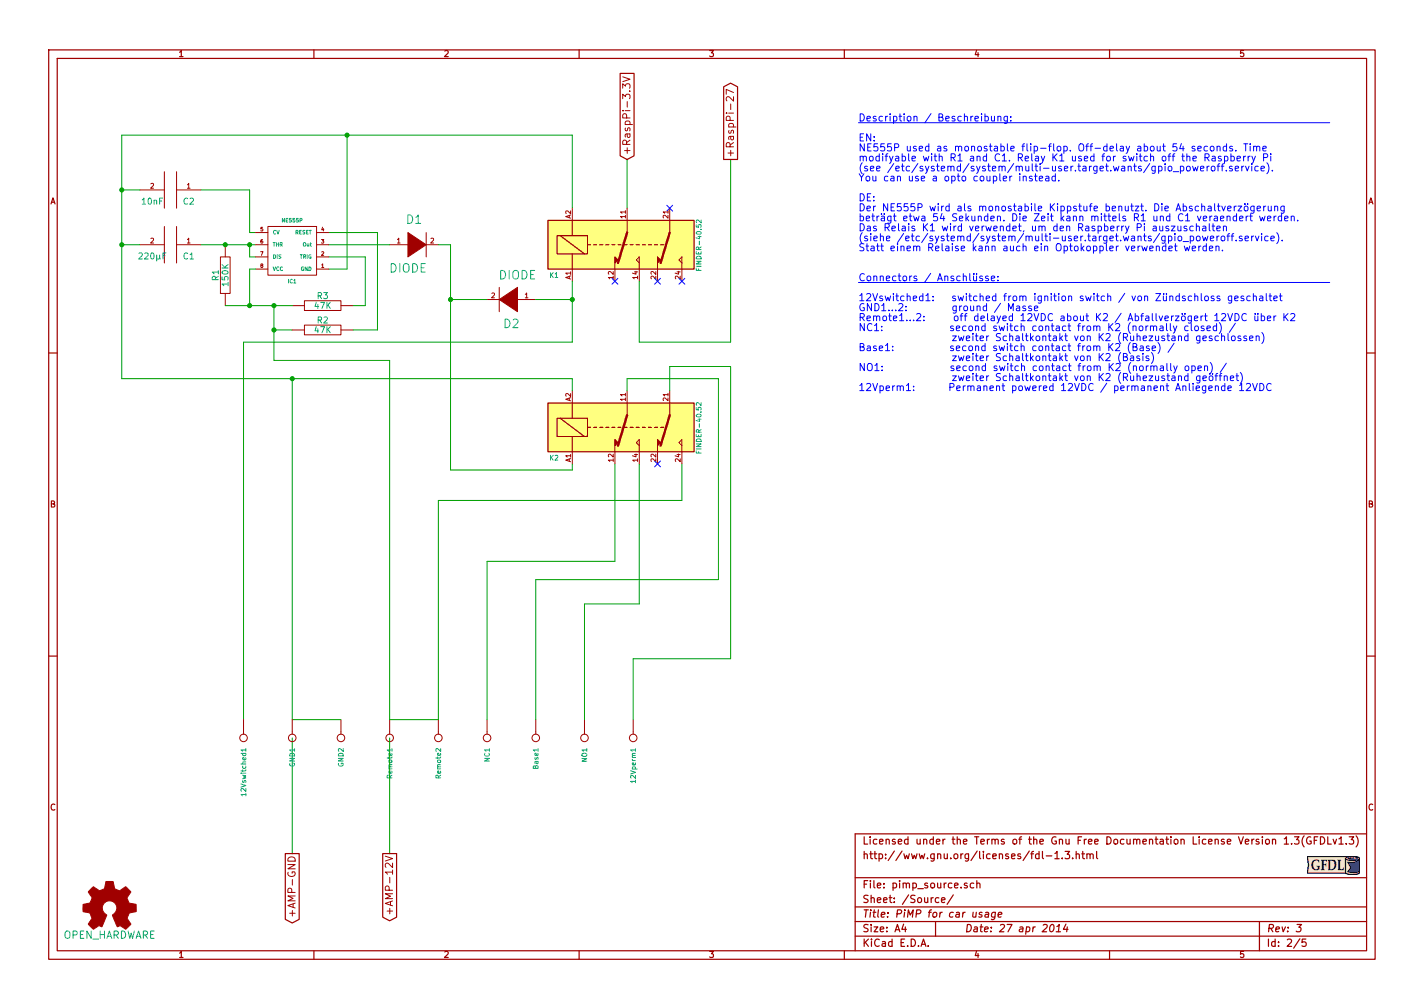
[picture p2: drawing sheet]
EESchema Schematic File Version 2
LIBS:SymbolsSimilarEN60617+oldDIN617-RevE8
LIBS:Symbols_DCDC-ACDC-Converter_RevC_20Jul2012
LIBS:Symbols_EN60617_13Mar2013
LIBS:Symbols_ICs-Diskrete_RevD6
LIBS:Symbols_ICs-Opto_RevB_29Dez2012
LIBS:Symbols_Socket-DIN41612_RevA
LIBS:Symbols_Transformer-Diskrete_RevA
LIBS:74xgxx
LIBS:ac-dc
LIBS:brooktre
LIBS:cmos_ieee
LIBS:dc-dc
LIBS:elec-unifil
LIBS:ftdi
LIBS:gennum
LIBS:graphic
LIBS:hc11
LIBS:logo
LIBS:microchip1
LIBS:microchip_pic10mcu
LIBS:microchip_pic12mcu
LIBS:microchip_pic16mcu
LIBS:msp430
LIBS:nxp_armmcu
LIBS:powerint
LIBS:pspice
LIBS:references
LIBS:relays
LIBS:rfcom
LIBS:sensors
LIBS:stm8
LIBS:stm32
LIBS:supertex
LIBS:transf
LIBS:ttl_ieee
LIBS:video
LIBS:power
LIBS:device
LIBS:transistors
LIBS:conn
LIBS:linear
LIBS:regul
LIBS:74xx
LIBS:cmos4000
LIBS:adc-dac
LIBS:memory
LIBS:xilinx
LIBS:special
LIBS:microcontrollers
LIBS:dsp
LIBS:microchip
LIBS:analog_switches
LIBS:motorola
LIBS:texas
LIBS:intel
LIBS:audio
LIBS:interface
LIBS:digital-audio
LIBS:philips
LIBS:display
LIBS:cypress
LIBS:siliconi
LIBS:opto
LIBS:atmel
LIBS:contrib
LIBS:valves
LIBS:Symbols_ICs-Diskrete_RevD10
LIBS:pimp_root-cache
EELAYER 27 0
EELAYER END
$Descr A4 11693 8268
encoding utf-8
Sheet 2 5
Title "PiMP for car usage"
Date "27 apr 2014"
Rev "3"
Comp ""
Comment1 "http://www.gnu.org/licenses/fdl-1.3.html"
Comment2 "Licensed under the Terms of the Gnu Free Documentation License Version 1.3(GFDLv1.3)"
Comment3 ""
Comment4 ""
$EndDescr
$Comp
L CONN_1 GND2
U 1 1
P 2800 6050
F 0 "GND2" H 2880 6050 40  0000 L CNN
F 1 "CONN_1" H 2800 6105 30  0001 C CNN
F 2 "~" H 2800 6050 60  0000 C CNN
F 3 "~" H 2800 6050 60  0000 C CNN
	1    2800 6050
	0    1    1    0   
$EndComp
$Comp
L CONN_1 Remote1
U 1 1
P 3200 6050
F 0 "Remote1" H 3280 6050 40  0000 L CNN
F 1 "CONN_1" H 3200 6105 30  0001 C CNN
F 2 "~" H 3200 6050 60  0000 C CNN
F 3 "~" H 3200 6050 60  0000 C CNN
	1    3200 6050
	0    1    1    0   
$EndComp
$Comp
L CONN_1 Remote2
U 1 1
P 3600 6050
F 0 "Remote2" H 3680 6050 40  0000 L CNN
F 1 "CONN_1" H 3600 6105 30  0001 C CNN
F 2 "~" H 3600 6050 60  0000 C CNN
F 3 "~" H 3600 6050 60  0000 C CNN
	1    3600 6050
	0    1    1    0   
$EndComp
$Comp
L CONN_1 NC1
U 1 1
P 4000 6050
F 0 "NC1" H 4080 6050 40  0000 L CNN
F 1 "CONN_1" H 4000 6105 30  0001 C CNN
F 2 "~" H 4000 6050 60  0000 C CNN
F 3 "~" H 4000 6050 60  0000 C CNN
	1    4000 6050
	0    1    1    0   
$EndComp
$Comp
L CONN_1 Base1
U 1 1
P 4400 6050
F 0 "Base1" H 4480 6050 40  0000 L CNN
F 1 "CONN_1" H 4400 6105 30  0001 C CNN
F 2 "~" H 4400 6050 60  0000 C CNN
F 3 "~" H 4400 6050 60  0000 C CNN
	1    4400 6050
	0    1    1    0   
$EndComp
$Comp
L CONN_1 NO1
U 1 1
P 4800 6050
F 0 "NO1" H 4880 6050 40  0000 L CNN
F 1 "CONN_1" H 4800 6105 30  0001 C CNN
F 2 "~" H 4800 6050 60  0000 C CNN
F 3 "~" H 4800 6050 60  0000 C CNN
	1    4800 6050
	0    1    1    0   
$EndComp
$Comp
L CONN_1 12Vperm1
U 1 1
P 5200 6050
F 0 "12Vperm1" H 5280 6050 40  0000 L CNN
F 1 "CONN_1" H 5200 6105 30  0001 C CNN
F 2 "~" H 5200 6050 60  0000 C CNN
F 3 "~" H 5200 6050 60  0000 C CNN
	1    5200 6050
	0    1    1    0   
$EndComp
$Comp
L FINDER-40.52 K1
U 1 1
P 4900 2000
F 0 "K1" H 4550 2250 40  0000 C CNN
F 1 "FINDER-40.52" V 5745 2005 40  0000 C CNN
F 2 "" H 4900 2000 60  0000 C CNN
F 3 "" H 4900 2000 60  0000 C CNN
	1    4900 2000
	1    0    0    1   
$EndComp
$Comp
L FINDER-40.52 K2
U 1 1
P 4900 3500
F 0 "K2" H 4550 3750 40  0000 C CNN
F 1 "FINDER-40.52" V 5745 3505 40  0000 C CNN
F 2 "" H 4900 3500 60  0000 C CNN
F 3 "" H 4900 3500 60  0000 C CNN
	1    4900 3500
	1    0    0    1   
$EndComp
$Comp
L DIODE D2
U 1 1
P 4200 2450
F 0 "D2" H 4200 2650 70  0000 C CNN
F 1 "DIODE" H 4150 2250 70  0000 C CNN
F 2 "" H 4200 2450 60  0000 C CNN
F 3 "" H 4200 2450 60  0000 C CNN
	1    4200 2450
	-1   0    0    1   
$EndComp
$Comp
L DIODE D1
U 1 1
P 3400 2000
F 0 "D1" H 3400 2200 70  0000 C CNN
F 1 "DIODE" H 3350 1800 70  0000 C CNN
F 2 "" H 3400 2000 60  0000 C CNN
F 3 "" H 3400 2000 60  0000 C CNN
	1    3400 2000
	1    0    0    -1  
$EndComp
$Comp
L C C1
U 1 1
P 1400 2000
F 0 "C1" V 1500 2150 50  0000 C CNN
F 1 "220µF" V 1500 1850 50  0000 C CNN
F 2 "" H 1400 2000 60  0000 C CNN
F 3 "" H 1400 2000 60  0000 C CNN
	1    1400 2000
	0    1    1    0   
$EndComp
$Comp
L R R1
U 1 1
P 1850 2250
F 0 "R1" V 1930 2250 50  0000 C CNN
F 1 "150K" V 1850 2250 50  0000 C CNN
F 2 "" H 1850 2250 60  0000 C CNN
F 3 "" H 1850 2250 60  0000 C CNN
	1    1850 2250
	-1   0    0    1   
$EndComp
$Comp
L R R3
U 1 1
P 2650 2500
F 0 "R3" V 2730 2500 50  0000 C CNN
F 1 "47K" V 2650 2500 50  0000 C CNN
F 2 "" H 2650 2500 60  0000 C CNN
F 3 "" H 2650 2500 60  0000 C CNN
	1    2650 2500
	0    -1   -1   0   
$EndComp
$Comp
L C C2
U 1 1
P 1400 1550
F 0 "C2" V 1500 1700 50  0000 C CNN
F 1 "10nF" V 1500 1400 50  0000 C CNN
F 2 "" H 1400 1550 60  0000 C CNN
F 3 "" H 1400 1550 60  0000 C CNN
	1    1400 1550
	0    1    1    0   
$EndComp
$Comp
L R R2
U 1 1
P 2650 2700
F 0 "R2" V 2730 2700 50  0000 C CNN
F 1 "47K" V 2650 2700 50  0000 C CNN
F 2 "" H 2650 2700 60  0000 C CNN
F 3 "" H 2650 2700 60  0000 C CNN
	1    2650 2700
	0    -1   -1   0   
$EndComp
Wire Wire Line
	3700 2000 3700 3850
Wire Wire Line
	3700 3850 4700 3850
Wire Wire Line
	4700 3850 4700 3800
Connection ~ 3700 2450
Wire Wire Line
	4700 2300 4700 2800
Wire Wire Line
	1650 2000 2100 2000
Wire Wire Line
	2050 2100 2100 2100
Wire Wire Line
	2050 2000 2050 2100
Connection ~ 2050 2000
Connection ~ 1850 2000
Wire Wire Line
	2700 2100 3000 2100
Wire Wire Line
	3000 2100 3000 2500
Wire Wire Line
	4700 2800 2000 2800
Wire Wire Line
	2000 2800 2000 5900
Connection ~ 4700 2450
Wire Wire Line
	3000 2500 2900 2500
Wire Wire Line
	1850 2500 2400 2500
Wire Wire Line
	1000 2000 1150 2000
Wire Wire Line
	1000 1100 1000 3100
Wire Wire Line
	1000 1550 1150 1550
Wire Wire Line
	4700 1100 4700 1700
Wire Wire Line
	1000 1100 4700 1100
Connection ~ 1000 1550
Wire Wire Line
	4700 3100 4700 3200
Wire Wire Line
	1000 3100 4700 3100
Connection ~ 1000 2000
Wire Wire Line
	2400 5900 2400 3100
Connection ~ 2400 3100
Wire Wire Line
	2400 5900 2800 5900
Wire Wire Line
	3600 5900 3200 5900
Wire Wire Line
	3600 4100 3600 5900
Wire Wire Line
	5050 4600 5050 3800
Wire Wire Line
	4000 4600 5050 4600
Wire Wire Line
	4000 4600 4000 5900
Wire Wire Line
	5250 3800 5250 4950
Wire Wire Line
	5200 5400 6000 5400
Wire Wire Line
	5200 5400 5200 5900
Wire Wire Line
	4400 4750 5900 4750
Wire Wire Line
	4400 4750 4400 5900
Wire Wire Line
	5250 4950 4800 4950
Wire Wire Line
	4800 4950 4800 5900
Wire Wire Line
	4400 2450 4700 2450
Wire Wire Line
	3700 2450 4000 2450
Wire Wire Line
	2700 2000 3200 2000
Wire Wire Line
	3600 2000 3700 2000
Wire Wire Line
	3200 5900 3200 2950
Wire Wire Line
	3200 2950 2250 2950
Wire Wire Line
	2250 2950 2250 2500
Connection ~ 2250 2500
Wire Wire Line
	2250 2700 2400 2700
Connection ~ 2250 2700
Wire Wire Line
	2700 2200 2850 2200
Wire Wire Line
	2850 2200 2850 1100
Connection ~ 2850 1100
Wire Wire Line
	6000 5400 6000 3000
Wire Wire Line
	6000 3000 5500 3000
Wire Wire Line
	5500 3000 5500 3200
Wire Wire Line
	5900 4750 5900 3100
Wire Wire Line
	5900 3100 5150 3100
Wire Wire Line
	5150 3100 5150 3200
Wire Wire Line
	2400 6050 2400 7000
Wire Wire Line
	3200 6050 3200 7000
Wire Wire Line
	5600 3800 5600 4100
Wire Wire Line
	5600 4100 3600 4100
$Comp
L OPEN_HARDWARE_1 GnuFDL1
U 1 1
P 900 7450
F 0 "GnuFDL1" H 900 7725 60  0001 C CNN
F 1 "OPEN_HARDWARE" H 900 7225 60  0000 C CNN
F 2 "" H 900 7450 60  0000 C CNN
F 3 "" H 900 7450 60  0000 C CNN
	1    900  7450
	1    0    0    -1  
$EndComp
$Comp
L CONN_1 12Vswitched1
U 1 1
P 2000 6050
F 0 "12Vswitched1" H 2080 6050 40  0000 L CNN
F 1 "CONN_1" H 2000 6105 30  0001 C CNN
F 2 "~" H 2000 6050 60  0000 C CNN
F 3 "~" H 2000 6050 60  0000 C CNN
	1    2000 6050
	0    1    1    0   
$EndComp
$Comp
L CONN_1 GND1
U 1 1
P 2400 6050
F 0 "GND1" H 2480 6050 40  0000 L CNN
F 1 "CONN_1" H 2400 6105 30  0001 C CNN
F 2 "~" H 2400 6050 60  0000 C CNN
F 3 "~" H 2400 6050 60  0000 C CNN
	1    2400 6050
	0    1    1    0   
$EndComp
NoConn ~ 5050 2300
NoConn ~ 5400 2300
NoConn ~ 5600 2300
NoConn ~ 5400 3800
Wire Wire Line
	3100 2700 3100 1900
Wire Wire Line
	3100 2700 2900 2700
Wire Wire Line
	3100 1900 2700 1900
Wire Wire Line
	5250 2300 5250 2800
Wire Wire Line
	5150 1300 5150 1700
Wire Wire Line
	1650 1550 2050 1550
Wire Wire Line
	2050 1550 2050 1900
Wire Wire Line
	2050 1900 2100 1900
Wire Wire Line
	5250 2800 6000 2800
Wire Wire Line
	6000 2800 6000 1300
NoConn ~ 5500 1700
Text GLabel 5150 1300 1    60   Input ~ 0
+RaspPi-3.3V
Text GLabel 6000 1300 1    60   Output ~ 0
+RaspPi-27
$Comp
L NE555_REVB_07JUL2010 IC1
U 1 1
P 2400 2050
F 0 "IC1" H 2400 2300 30  0000 C CNN
F 1 "NE555P" H 2400 1800 30  0000 C CNN
F 2 "~" H 2400 2050 60  0000 C CNN
F 3 "~" H 2400 2050 60  0000 C CNN
	1    2400 2050
	-1   0    0    1   
$EndComp
Wire Wire Line
	2050 2500 2050 2200
Wire Wire Line
	2050 2200 2100 2200
Connection ~ 2050 2500
Text GLabel 2400 7000 3    60   Output ~ 0
+AMP-GND
Text GLabel 3200 7000 3    60   Output ~ 0
+AMP-12V
Text Notes 7050 1000 0    59   ~ 0
Description / Beschreibung:\n~                                                                                      \nEN:\nNE555P used as monostable flip-flop. Off-delay about 54 seconds. Time\nmodifyable with R1 and C1. Relay K1 used for switch off the Raspberry Pi\n(see /etc/systemd/system/multi-user.target.wants/gpio_poweroff.service).\nYou can use a opto coupler instead.\n\nDE:\nDer NE555P wird als monostabile Kippstufe benutzt. Die Abschaltverzögerung\nbeträgt etwa 54 Sekunden. Die Zeit kann mittels R1 und C1 veraendert werden.\nDas Relais K1 wird verwendet, um den Raspberry Pi auszuschalten\n(siehe /etc/systemd/system/multi-user.target.wants/gpio_poweroff.service).\nStatt einem Relaise kann auch ein Optokoppler verwendet werden.\n\n\nConnectors / Anschlüsse:\n~                                                                                      \n12Vswitched1:   switched from ignition switch / von Zündschloss geschaltet\nGND1...2:        ground / Masse\nRemote1...2:     off delayed 12VDC about K2 / Abfallverzögert 12VDC über K2\nNC1:            second switch contact from K2 (normally closed) /\n                 zweiter Schaltkontakt von K2 (Ruhezustand geschlossen)\nBase1:          second switch contact from K2 (Base) /\n                 zweiter Schaltkontakt von K2 (Basis)\nNO1:            second switch contact from K2 (normally open) /\n                 zweiter Schaltkontakt von K2 (Ruhezustand geöffnet)\n12Vperm1:      Permanent powered 12VDC / permanent Anliegende 12VDC
EndData
$EndBitmap
$EndSCHEMATC
